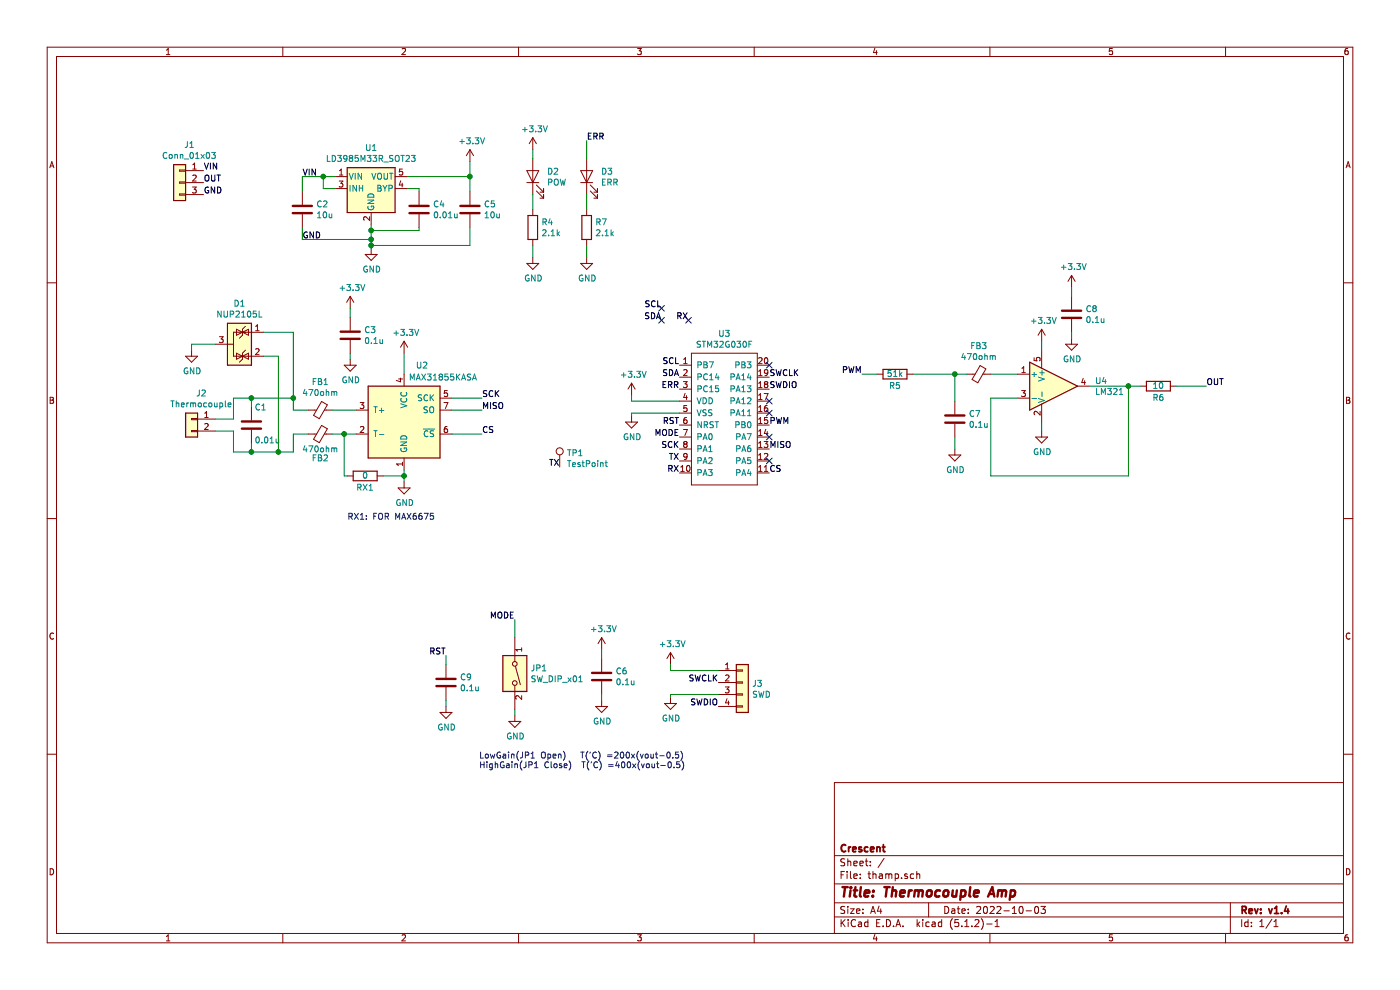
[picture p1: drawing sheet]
EESchema Schematic File Version 4
LIBS:thamp-cache
EELAYER 29 0
EELAYER END
$Descr A4 11693 8268
encoding utf-8
Sheet 1 1
Title "Thermocouple Amp"
Date "2022-10-03"
Rev "v1.4"
Comp "Crescent"
Comment1 ""
Comment2 ""
Comment3 ""
Comment4 ""
$EndDescr
$Comp
L Sensor_Temperature:MAX31855KASA U2
U 1 1
P 3375 3525
F 0 "U2" H 3525 4000 50  0000 C CNN
F 1 "MAX31855KASA" H 3700 3900 50  0000 C CNN
F 2 "Package_SO:SOIC-8_3.9x4.9mm_P1.27mm" H 4375 3175 50  0001 C CIN
F 3 "http://datasheets.maximintegrated.com/en/ds/MAX31855.pdf" H 3375 3525 50  0001 C CNN
	1    3375 3525
	1    0    0    -1  
$EndComp
$Comp
L Regulator_Linear:LD3985M33R_SOT23 U1
U 1 1
P 3100 1575
F 0 "U1" H 3100 1917 50  0000 C CNN
F 1 "LD3985M33R_SOT23" H 3100 1826 50  0000 C CNN
F 2 "Package_TO_SOT_SMD:SOT-23-5" H 3100 1900 50  0001 C CIN
F 3 "http://www.st.com/internet/com/TECHNICAL_RESOURCES/TECHNICAL_LITERATURE/DATASHEET/CD00003395.pdf" H 3100 1575 50  0001 C CNN
	1    3100 1575
	1    0    0    -1  
$EndComp
$Comp
L Amplifier_Operational:LM321 U4
U 1 1
P 8800 3225
F 0 "U4" H 9144 3271 50  0000 L CNN
F 1 "LM321" H 9144 3180 50  0000 L CNN
F 2 "Package_TO_SOT_SMD:SOT-23-5" H 8800 3225 50  0001 C CNN
F 3 "http://www.ti.com/lit/ds/symlink/lm321.pdf" H 8800 3225 50  0001 C CNN
	1    8800 3225
	1    0    0    -1  
$EndComp
$Comp
L Device:R R4
U 1 1
P 4450 1900
F 0 "R4" H 4520 1946 50  0000 L CNN
F 1 "2.1k" H 4520 1855 50  0000 L CNN
F 2 "Resistor_SMD:R_0603_1608Metric" V 4380 1900 50  0001 C CNN
F 3 "~" H 4450 1900 50  0001 C CNN
	1    4450 1900
	1    0    0    -1  
$EndComp
$Comp
L Device:LED D2
U 1 1
P 4450 1475
F 0 "D2" V 4489 1358 50  0000 R CNN
F 1 "POW" V 4398 1358 50  0000 R CNN
F 2 "LED_SMD:LED_0603_1608Metric" H 4450 1475 50  0001 C CNN
F 3 "~" H 4450 1475 50  0001 C CNN
	1    4450 1475
	0    -1   -1   0   
$EndComp
$Comp
L Connector_Generic:Conn_01x03 J1
U 1 1
P 1500 1525
F 0 "J1" H 1418 1842 50  0000 C CNN
F 1 "Conn_01x03" H 1418 1751 50  0000 C CNN
F 2 "Connector_PinHeader_2.54mm:PinHeader_1x03_P2.54mm_Vertical" H 1500 1525 50  0001 C CNN
F 3 "~" H 1500 1525 50  0001 C CNN
	1    1500 1525
	-1   0    0    -1  
$EndComp
$Comp
L Connector_Generic:Conn_01x02 J2
U 1 1
P 1600 3500
F 0 "J2" H 1518 3717 50  0000 C CNN
F 1 "Thermocouple" H 1518 3626 50  0000 C CNN
F 2 "TerminalBlock:TerminalBlock_bornier-2_P5.08mm" H 1600 3500 50  0001 C CNN
F 3 "~" H 1600 3500 50  0001 C CNN
	1    1600 3500
	-1   0    0    -1  
$EndComp
Text Label 1700 1425 0    50   ~ 0
VIN
Text Label 1700 1525 0    50   ~ 0
OUT
Text Label 1700 1625 0    50   ~ 0
GND
$Comp
L Device:C C2
U 1 1
P 2525 1750
F 0 "C2" H 2640 1796 50  0000 L CNN
F 1 "10u" H 2640 1705 50  0000 L CNN
F 2 "Capacitor_SMD:C_0805_2012Metric" H 2563 1600 50  0001 C CNN
F 3 "~" H 2525 1750 50  0001 C CNN
	1    2525 1750
	1    0    0    -1  
$EndComp
$Comp
L Device:C C5
U 1 1
P 3925 1750
F 0 "C5" H 4040 1796 50  0000 L CNN
F 1 "10u" H 4040 1705 50  0000 L CNN
F 2 "Capacitor_SMD:C_0805_2012Metric" H 3963 1600 50  0001 C CNN
F 3 "~" H 3925 1750 50  0001 C CNN
	1    3925 1750
	1    0    0    -1  
$EndComp
$Comp
L Device:C C4
U 1 1
P 3500 1750
F 0 "C4" H 3615 1796 50  0000 L CNN
F 1 "0.01u" H 3615 1705 50  0000 L CNN
F 2 "Capacitor_SMD:C_0603_1608Metric" H 3538 1600 50  0001 C CNN
F 3 "~" H 3500 1750 50  0001 C CNN
	1    3500 1750
	1    0    0    -1  
$EndComp
$Comp
L power:GND #PWR04
U 1 1
P 3100 2075
F 0 "#PWR04" H 3100 1825 50  0001 C CNN
F 1 "GND" H 3105 1902 50  0000 C CNN
F 2 "" H 3100 2075 50  0001 C CNN
F 3 "" H 3100 2075 50  0001 C CNN
	1    3100 2075
	1    0    0    -1  
$EndComp
Wire Wire Line
	2800 1475 2700 1475
Wire Wire Line
	2525 1475 2525 1600
Wire Wire Line
	2800 1575 2700 1575
Wire Wire Line
	2700 1575 2700 1475
Connection ~ 2700 1475
Wire Wire Line
	2700 1475 2525 1475
Wire Wire Line
	2525 1900 2525 2000
Wire Wire Line
	2525 2000 3100 2000
Wire Wire Line
	3100 2000 3100 2050
Wire Wire Line
	3100 2000 3100 1925
Connection ~ 3100 2000
Wire Wire Line
	3500 1900 3500 1925
Wire Wire Line
	3500 1925 3100 1925
Connection ~ 3100 1925
Wire Wire Line
	3100 1925 3100 1875
Wire Wire Line
	3400 1575 3500 1575
Wire Wire Line
	3500 1575 3500 1600
Wire Wire Line
	3400 1475 3925 1475
Wire Wire Line
	3925 1475 3925 1600
Wire Wire Line
	3925 1900 3925 2050
Wire Wire Line
	3925 2050 3100 2050
Connection ~ 3100 2050
Wire Wire Line
	3100 2050 3100 2075
$Comp
L power:+3.3V #PWR07
U 1 1
P 3925 1350
F 0 "#PWR07" H 3925 1200 50  0001 C CNN
F 1 "+3.3V" H 3940 1523 50  0000 C CNN
F 2 "" H 3925 1350 50  0001 C CNN
F 3 "" H 3925 1350 50  0001 C CNN
	1    3925 1350
	1    0    0    -1  
$EndComp
Wire Wire Line
	3925 1350 3925 1475
Connection ~ 3925 1475
Text Label 2525 1475 0    50   ~ 0
VIN
Text Label 2525 2000 0    50   ~ 0
GND
$Comp
L power:+3.3V #PWR08
U 1 1
P 4450 1250
F 0 "#PWR08" H 4450 1100 50  0001 C CNN
F 1 "+3.3V" H 4465 1423 50  0000 C CNN
F 2 "" H 4450 1250 50  0001 C CNN
F 3 "" H 4450 1250 50  0001 C CNN
	1    4450 1250
	1    0    0    -1  
$EndComp
$Comp
L power:GND #PWR09
U 1 1
P 4450 2150
F 0 "#PWR09" H 4450 1900 50  0001 C CNN
F 1 "GND" H 4455 1977 50  0000 C CNN
F 2 "" H 4450 2150 50  0001 C CNN
F 3 "" H 4450 2150 50  0001 C CNN
	1    4450 2150
	1    0    0    -1  
$EndComp
Wire Wire Line
	4450 1250 4450 1325
Wire Wire Line
	4450 1625 4450 1750
Wire Wire Line
	4450 2050 4450 2150
$Comp
L Device:C C1
U 1 1
P 2100 3550
F 0 "C1" H 2125 3700 50  0000 L CNN
F 1 "0.01u" H 2125 3425 50  0000 L CNN
F 2 "Capacitor_SMD:C_0603_1608Metric" H 2138 3400 50  0001 C CNN
F 3 "~" H 2100 3550 50  0001 C CNN
	1    2100 3550
	1    0    0    -1  
$EndComp
$Comp
L Power_Protection:NUP2105L D1
U 1 1
P 2000 2875
F 0 "D1" V 1658 2875 50  0000 C CNN
F 1 "NUP2105L" V 1749 2875 50  0000 C CNN
F 2 "Package_TO_SOT_SMD:SOT-23" H 2225 2825 50  0001 L CNN
F 3 "http://www.onsemi.com/pub_link/Collateral/NUP2105L-D.PDF" H 2125 3000 50  0001 C CNN
	1    2000 2875
	0    1    1    0   
$EndComp
$Comp
L power:GND #PWR01
U 1 1
P 1600 2925
F 0 "#PWR01" H 1600 2675 50  0001 C CNN
F 1 "GND" H 1605 2752 50  0000 C CNN
F 2 "" H 1600 2925 50  0001 C CNN
F 3 "" H 1600 2925 50  0001 C CNN
	1    1600 2925
	1    0    0    -1  
$EndComp
$Comp
L Device:Ferrite_Bead_Small FB1
U 1 1
P 2675 3425
F 0 "FB1" V 2438 3425 50  0000 C CNN
F 1 "470ohm" V 2529 3425 50  0000 C CNN
F 2 "Inductor_SMD:L_0603_1608Metric" V 2605 3425 50  0001 C CNN
F 3 "~" H 2675 3425 50  0001 C CNN
	1    2675 3425
	0    1    1    0   
$EndComp
$Comp
L Device:Ferrite_Bead_Small FB2
U 1 1
P 2675 3625
F 0 "FB2" V 2875 3625 50  0000 C CNN
F 1 "470ohm" V 2800 3625 50  0000 C CNN
F 2 "Inductor_SMD:L_0603_1608Metric" V 2605 3625 50  0001 C CNN
F 3 "~" H 2675 3625 50  0001 C CNN
	1    2675 3625
	0    1    1    0   
$EndComp
Wire Wire Line
	2775 3425 2975 3425
Wire Wire Line
	2775 3625 2875 3625
Wire Wire Line
	2575 3425 2450 3425
Wire Wire Line
	2450 3425 2450 3325
Wire Wire Line
	1950 3325 1950 3500
Wire Wire Line
	1950 3500 1800 3500
Wire Wire Line
	1950 3325 2100 3325
Wire Wire Line
	1800 3600 1950 3600
Wire Wire Line
	1950 3600 1950 3775
Wire Wire Line
	1950 3775 2100 3775
Wire Wire Line
	2450 3775 2450 3625
Wire Wire Line
	2450 3625 2575 3625
Wire Wire Line
	2100 3400 2100 3325
Connection ~ 2100 3325
Wire Wire Line
	2100 3325 2450 3325
Wire Wire Line
	2100 3700 2100 3775
Connection ~ 2100 3775
Wire Wire Line
	2100 3775 2325 3775
Wire Wire Line
	1800 2875 1600 2875
Wire Wire Line
	1600 2875 1600 2925
Wire Wire Line
	2200 2975 2325 2975
Wire Wire Line
	2325 2975 2325 3775
Connection ~ 2325 3775
Wire Wire Line
	2325 3775 2450 3775
Wire Wire Line
	2200 2775 2450 2775
Wire Wire Line
	2450 2775 2450 3325
Connection ~ 2450 3325
$Comp
L power:GND #PWR06
U 1 1
P 3375 4025
F 0 "#PWR06" H 3375 3775 50  0001 C CNN
F 1 "GND" H 3380 3852 50  0000 C CNN
F 2 "" H 3375 4025 50  0001 C CNN
F 3 "" H 3375 4025 50  0001 C CNN
	1    3375 4025
	1    0    0    -1  
$EndComp
Wire Wire Line
	3375 3925 3375 3975
$Comp
L power:+3.3V #PWR05
U 1 1
P 3375 2950
F 0 "#PWR05" H 3375 2800 50  0001 C CNN
F 1 "+3.3V" H 3390 3123 50  0000 C CNN
F 2 "" H 3375 2950 50  0001 C CNN
F 3 "" H 3375 2950 50  0001 C CNN
	1    3375 2950
	1    0    0    -1  
$EndComp
Wire Wire Line
	3375 2950 3375 3125
$Comp
L Device:C C3
U 1 1
P 2925 2800
F 0 "C3" H 3040 2846 50  0000 L CNN
F 1 "0.1u" H 3040 2755 50  0000 L CNN
F 2 "Capacitor_SMD:C_0603_1608Metric" H 2963 2650 50  0001 C CNN
F 3 "~" H 2925 2800 50  0001 C CNN
	1    2925 2800
	1    0    0    -1  
$EndComp
$Comp
L power:+3.3V #PWR02
U 1 1
P 2925 2575
F 0 "#PWR02" H 2925 2425 50  0001 C CNN
F 1 "+3.3V" H 2940 2748 50  0000 C CNN
F 2 "" H 2925 2575 50  0001 C CNN
F 3 "" H 2925 2575 50  0001 C CNN
	1    2925 2575
	1    0    0    -1  
$EndComp
$Comp
L power:GND #PWR03
U 1 1
P 2925 3000
F 0 "#PWR03" H 2925 2750 50  0001 C CNN
F 1 "GND" H 2930 2827 50  0000 C CNN
F 2 "" H 2925 3000 50  0001 C CNN
F 3 "" H 2925 3000 50  0001 C CNN
	1    2925 3000
	1    0    0    -1  
$EndComp
Wire Wire Line
	2925 2575 2925 2650
Wire Wire Line
	2925 2950 2925 3000
$Comp
L Device:C C6
U 1 1
P 5025 5650
F 0 "C6" H 5140 5696 50  0000 L CNN
F 1 "0.1u" H 5140 5605 50  0000 L CNN
F 2 "Capacitor_SMD:C_0603_1608Metric" H 5063 5500 50  0001 C CNN
F 3 "~" H 5025 5650 50  0001 C CNN
	1    5025 5650
	1    0    0    -1  
$EndComp
$Comp
L power:+3.3V #PWR014
U 1 1
P 5025 5425
F 0 "#PWR014" H 5025 5275 50  0001 C CNN
F 1 "+3.3V" H 5040 5598 50  0000 C CNN
F 2 "" H 5025 5425 50  0001 C CNN
F 3 "" H 5025 5425 50  0001 C CNN
	1    5025 5425
	1    0    0    -1  
$EndComp
$Comp
L power:GND #PWR015
U 1 1
P 5025 5850
F 0 "#PWR015" H 5025 5600 50  0001 C CNN
F 1 "GND" H 5030 5677 50  0000 C CNN
F 2 "" H 5025 5850 50  0001 C CNN
F 3 "" H 5025 5850 50  0001 C CNN
	1    5025 5850
	1    0    0    -1  
$EndComp
Wire Wire Line
	5025 5425 5025 5500
Wire Wire Line
	5025 5800 5025 5850
$Comp
L Device:C C8
U 1 1
P 8950 2625
F 0 "C8" H 9065 2671 50  0000 L CNN
F 1 "0.1u" H 9065 2580 50  0000 L CNN
F 2 "Capacitor_SMD:C_0603_1608Metric" H 8988 2475 50  0001 C CNN
F 3 "~" H 8950 2625 50  0001 C CNN
	1    8950 2625
	1    0    0    -1  
$EndComp
$Comp
L power:+3.3V #PWR019
U 1 1
P 8950 2400
F 0 "#PWR019" H 8950 2250 50  0001 C CNN
F 1 "+3.3V" H 8965 2573 50  0000 C CNN
F 2 "" H 8950 2400 50  0001 C CNN
F 3 "" H 8950 2400 50  0001 C CNN
	1    8950 2400
	1    0    0    -1  
$EndComp
$Comp
L power:GND #PWR020
U 1 1
P 8950 2825
F 0 "#PWR020" H 8950 2575 50  0001 C CNN
F 1 "GND" H 8955 2652 50  0000 C CNN
F 2 "" H 8950 2825 50  0001 C CNN
F 3 "" H 8950 2825 50  0001 C CNN
	1    8950 2825
	1    0    0    -1  
$EndComp
Wire Wire Line
	8950 2400 8950 2475
Wire Wire Line
	8950 2775 8950 2825
$Comp
L power:+3.3V #PWR010
U 1 1
P 5275 3300
F 0 "#PWR010" H 5275 3150 50  0001 C CNN
F 1 "+3.3V" H 5290 3473 50  0000 C CNN
F 2 "" H 5275 3300 50  0001 C CNN
F 3 "" H 5275 3300 50  0001 C CNN
	1    5275 3300
	1    0    0    -1  
$EndComp
$Comp
L power:GND #PWR011
U 1 1
P 5275 3475
F 0 "#PWR011" H 5275 3225 50  0001 C CNN
F 1 "GND" H 5280 3302 50  0000 C CNN
F 2 "" H 5275 3475 50  0001 C CNN
F 3 "" H 5275 3475 50  0001 C CNN
	1    5275 3475
	1    0    0    -1  
$EndComp
Wire Wire Line
	5675 3450 5275 3450
Wire Wire Line
	5275 3450 5275 3475
Wire Wire Line
	5675 3350 5275 3350
Wire Wire Line
	5275 3350 5275 3300
$Comp
L Connector_Generic:Conn_01x04 J3
U 1 1
P 6200 5700
F 0 "J3" H 6280 5692 50  0000 L CNN
F 1 "SWD" H 6280 5601 50  0000 L CNN
F 2 "Connector_PinHeader_2.54mm:PinHeader_1x04_P2.54mm_Vertical" H 6200 5700 50  0001 C CNN
F 3 "~" H 6200 5700 50  0001 C CNN
	1    6200 5700
	1    0    0    -1  
$EndComp
Wire Wire Line
	3775 3325 4025 3325
Wire Wire Line
	3775 3425 4025 3425
Wire Wire Line
	3775 3625 4025 3625
Text Label 4025 3625 0    50   ~ 0
CS
Text Label 4025 3425 0    50   ~ 0
MISO
Text Label 4025 3325 0    50   ~ 0
SCK
Text Label 6425 3550 0    50   ~ 0
PWM
Text Label 5675 3750 2    50   ~ 0
SCK
Text Label 6425 3750 0    50   ~ 0
MISO
Text Label 6425 3950 0    50   ~ 0
CS
Text Label 6425 3250 0    50   ~ 0
SWDIO
Text Label 6425 3150 0    50   ~ 0
SWCLK
$Comp
L power:+3.3V #PWR012
U 1 1
P 5600 5550
F 0 "#PWR012" H 5600 5400 50  0001 C CNN
F 1 "+3.3V" H 5615 5723 50  0000 C CNN
F 2 "" H 5600 5550 50  0001 C CNN
F 3 "" H 5600 5550 50  0001 C CNN
	1    5600 5550
	1    0    0    -1  
$EndComp
$Comp
L power:GND #PWR013
U 1 1
P 5600 5825
F 0 "#PWR013" H 5600 5575 50  0001 C CNN
F 1 "GND" H 5605 5652 50  0000 C CNN
F 2 "" H 5600 5825 50  0001 C CNN
F 3 "" H 5600 5825 50  0001 C CNN
	1    5600 5825
	1    0    0    -1  
$EndComp
Wire Wire Line
	6000 5800 5600 5800
Wire Wire Line
	5600 5800 5600 5825
Wire Wire Line
	6000 5600 5600 5600
Wire Wire Line
	5600 5600 5600 5550
Text Label 6000 5700 2    50   ~ 0
SWCLK
Text Label 6000 5900 2    50   ~ 0
SWDIO
$Comp
L power:+3.3V #PWR017
U 1 1
P 8700 2850
F 0 "#PWR017" H 8700 2700 50  0001 C CNN
F 1 "+3.3V" H 8715 3023 50  0000 C CNN
F 2 "" H 8700 2850 50  0001 C CNN
F 3 "" H 8700 2850 50  0001 C CNN
	1    8700 2850
	1    0    0    -1  
$EndComp
$Comp
L power:GND #PWR018
U 1 1
P 8700 3600
F 0 "#PWR018" H 8700 3350 50  0001 C CNN
F 1 "GND" H 8705 3427 50  0000 C CNN
F 2 "" H 8700 3600 50  0001 C CNN
F 3 "" H 8700 3600 50  0001 C CNN
	1    8700 3600
	1    0    0    -1  
$EndComp
Wire Wire Line
	8700 2850 8700 2925
Wire Wire Line
	8700 3525 8700 3600
Wire Wire Line
	8500 3325 8275 3325
Wire Wire Line
	8275 3325 8275 3975
Wire Wire Line
	8275 3975 9425 3975
Wire Wire Line
	9425 3975 9425 3225
Wire Wire Line
	9425 3225 9100 3225
$Comp
L Device:R R6
U 1 1
P 9675 3225
F 0 "R6" V 9575 3225 50  0000 C CNN
F 1 "10" V 9675 3225 50  0000 C CNN
F 2 "Resistor_SMD:R_0603_1608Metric" V 9605 3225 50  0001 C CNN
F 3 "~" H 9675 3225 50  0001 C CNN
	1    9675 3225
	0    -1   -1   0   
$EndComp
Wire Wire Line
	9525 3225 9425 3225
Connection ~ 9425 3225
Text Label 10075 3225 0    50   ~ 0
OUT
Wire Wire Line
	9825 3225 10075 3225
$Comp
L Device:R R5
U 1 1
P 7475 3125
F 0 "R5" V 7375 3125 50  0000 C CNN
F 1 "51k" V 7475 3125 50  0000 C CNN
F 2 "Resistor_SMD:R_0603_1608Metric" V 7405 3125 50  0001 C CNN
F 3 "~" H 7475 3125 50  0001 C CNN
	1    7475 3125
	0    -1   -1   0   
$EndComp
Text Label 7200 3125 2    50   ~ 0
PWM
$Comp
L Device:C C7
U 1 1
P 7975 3500
F 0 "C7" H 8090 3546 50  0000 L CNN
F 1 "0.1u" H 8090 3455 50  0000 L CNN
F 2 "Capacitor_SMD:C_0603_1608Metric" H 8013 3350 50  0001 C CNN
F 3 "~" H 7975 3500 50  0001 C CNN
	1    7975 3500
	1    0    0    -1  
$EndComp
$Comp
L power:GND #PWR016
U 1 1
P 7975 3750
F 0 "#PWR016" H 7975 3500 50  0001 C CNN
F 1 "GND" H 7980 3577 50  0000 C CNN
F 2 "" H 7975 3750 50  0001 C CNN
F 3 "" H 7975 3750 50  0001 C CNN
	1    7975 3750
	1    0    0    -1  
$EndComp
Wire Wire Line
	7975 3350 7975 3125
Wire Wire Line
	7200 3125 7325 3125
$Comp
L Device:R R7
U 1 1
P 4900 1900
F 0 "R7" H 4970 1946 50  0000 L CNN
F 1 "2.1k" H 4970 1855 50  0000 L CNN
F 2 "Resistor_SMD:R_0603_1608Metric" V 4830 1900 50  0001 C CNN
F 3 "~" H 4900 1900 50  0001 C CNN
	1    4900 1900
	1    0    0    -1  
$EndComp
$Comp
L Device:LED D3
U 1 1
P 4900 1475
F 0 "D3" V 4939 1357 50  0000 R CNN
F 1 "ERR" V 4848 1357 50  0000 R CNN
F 2 "LED_SMD:LED_0603_1608Metric" H 4900 1475 50  0001 C CNN
F 3 "~" H 4900 1475 50  0001 C CNN
	1    4900 1475
	0    -1   -1   0   
$EndComp
$Comp
L power:GND #PWR021
U 1 1
P 4900 2150
F 0 "#PWR021" H 4900 1900 50  0001 C CNN
F 1 "GND" H 4905 1977 50  0000 C CNN
F 2 "" H 4900 2150 50  0001 C CNN
F 3 "" H 4900 2150 50  0001 C CNN
	1    4900 2150
	1    0    0    -1  
$EndComp
Wire Wire Line
	4900 1175 4900 1325
Wire Wire Line
	4900 1625 4900 1750
Wire Wire Line
	4900 2050 4900 2150
Text Label 4900 1175 0    50   ~ 0
ERR
$Comp
L STM32G030J:STM32G030F U3
U 1 1
P 5775 2950
F 0 "U3" H 6050 3115 50  0000 C CNN
F 1 "STM32G030F" H 6050 3024 50  0000 C CNN
F 2 "Package_SO:TSSOP-20_4.4x6.5mm_P0.65mm" H 5775 2950 50  0001 C CNN
F 3 "" H 5775 2950 50  0001 C CNN
	1    5775 2950
	1    0    0    -1  
$EndComp
Text Label 5675 3250 2    50   ~ 0
ERR
Text Label 5675 3550 2    50   ~ 0
RST
Text Label 5675 3650 2    50   ~ 0
MODE
$Comp
L Switch:SW_DIP_x01 JP1
U 1 1
P 4300 5625
F 0 "JP1" V 4254 5755 50  0000 L CNN
F 1 "SW_DIP_x01" V 4345 5755 50  0000 L CNN
F 2 "Jumper:SolderJumper-2_P1.3mm_Open_TrianglePad1.0x1.5mm" H 4300 5625 50  0001 C CNN
F 3 "~" H 4300 5625 50  0001 C CNN
	1    4300 5625
	0    1    1    0   
$EndComp
$Comp
L power:GND #PWR023
U 1 1
P 4300 5975
F 0 "#PWR023" H 4300 5725 50  0001 C CNN
F 1 "GND" H 4305 5802 50  0000 C CNN
F 2 "" H 4300 5975 50  0001 C CNN
F 3 "" H 4300 5975 50  0001 C CNN
	1    4300 5975
	1    0    0    -1  
$EndComp
Wire Wire Line
	4300 5925 4300 5975
Text Label 4300 5175 2    50   ~ 0
MODE
Wire Wire Line
	4300 5175 4300 5325
Text Label 3725 5475 2    50   ~ 0
RST
$Comp
L Device:C C9
U 1 1
P 3725 5700
F 0 "C9" H 3840 5746 50  0000 L CNN
F 1 "0.1u" H 3840 5655 50  0000 L CNN
F 2 "Capacitor_SMD:C_0603_1608Metric" H 3763 5550 50  0001 C CNN
F 3 "~" H 3725 5700 50  0001 C CNN
	1    3725 5700
	1    0    0    -1  
$EndComp
$Comp
L power:GND #PWR022
U 1 1
P 3725 5900
F 0 "#PWR022" H 3725 5650 50  0001 C CNN
F 1 "GND" H 3730 5727 50  0000 C CNN
F 2 "" H 3725 5900 50  0001 C CNN
F 3 "" H 3725 5900 50  0001 C CNN
	1    3725 5900
	1    0    0    -1  
$EndComp
Wire Wire Line
	3725 5850 3725 5900
Wire Wire Line
	3725 5475 3725 5550
NoConn ~ 6425 3650
NoConn ~ 6425 3850
NoConn ~ 6425 3450
NoConn ~ 6425 3350
NoConn ~ 6425 3050
Text Label 5675 3950 2    50   ~ 0
RX
Text Label 5675 3850 2    50   ~ 0
TX
Text Label 5675 3050 2    50   ~ 0
SCL
Text Label 5675 3150 2    50   ~ 0
SDA
$Comp
L Device:R RX1
U 1 1
P 3050 3975
F 0 "RX1" V 2950 3975 50  0000 C CNN
F 1 "0" V 3050 3975 50  0000 C CNN
F 2 "Resistor_SMD:R_0603_1608Metric" V 2980 3975 50  0001 C CNN
F 3 "~" H 3050 3975 50  0001 C CNN
	1    3050 3975
	0    -1   -1   0   
$EndComp
Wire Wire Line
	2900 3975 2875 3975
Wire Wire Line
	2875 3975 2875 3625
Connection ~ 2875 3625
Wire Wire Line
	2875 3625 2975 3625
Wire Wire Line
	3200 3975 3375 3975
Connection ~ 3375 3975
Wire Wire Line
	3375 3975 3375 4025
Text Label 5525 2575 2    50   ~ 0
SCL
Text Label 5525 2675 2    50   ~ 0
SDA
NoConn ~ 5525 2575
NoConn ~ 5525 2675
Text Label 5750 2675 2    50   ~ 0
RX
Text Label 4675 3900 2    50   ~ 0
TX
NoConn ~ 5750 2675
Text Notes 2900 4350 0    50   ~ 0
RX1: FOR MAX6675
$Comp
L Device:Ferrite_Bead_Small FB3
U 1 1
P 8175 3125
F 0 "FB3" V 7938 3125 50  0000 C CNN
F 1 "470ohm" V 8029 3125 50  0000 C CNN
F 2 "Inductor_SMD:L_0603_1608Metric" V 8105 3125 50  0001 C CNN
F 3 "~" H 8175 3125 50  0001 C CNN
	1    8175 3125
	0    1    1    0   
$EndComp
Wire Wire Line
	8275 3125 8500 3125
Wire Wire Line
	7975 3125 8075 3125
Connection ~ 7975 3125
Wire Wire Line
	7975 3650 7975 3750
Wire Wire Line
	7625 3125 7975 3125
Text Notes 4000 6425 0    50   ~ 0
LowGain(JP1 Open)   T('C) =200x(vout-0.5)\nHighGain(JP1 Close)  T('C) =400x(vout-0.5)
$Comp
L Connector:TestPoint TP1
U 1 1
P 4675 3900
F 0 "TP1" H 4733 4018 50  0000 L CNN
F 1 "TestPoint" H 4733 3927 50  0000 L CNN
F 2 "TestPoint:TestPoint_THTPad_D1.0mm_Drill0.5mm" H 4875 3900 50  0001 C CNN
F 3 "~" H 4875 3900 50  0001 C CNN
	1    4675 3900
	1    0    0    -1  
$EndComp
$EndSCHEMATC
